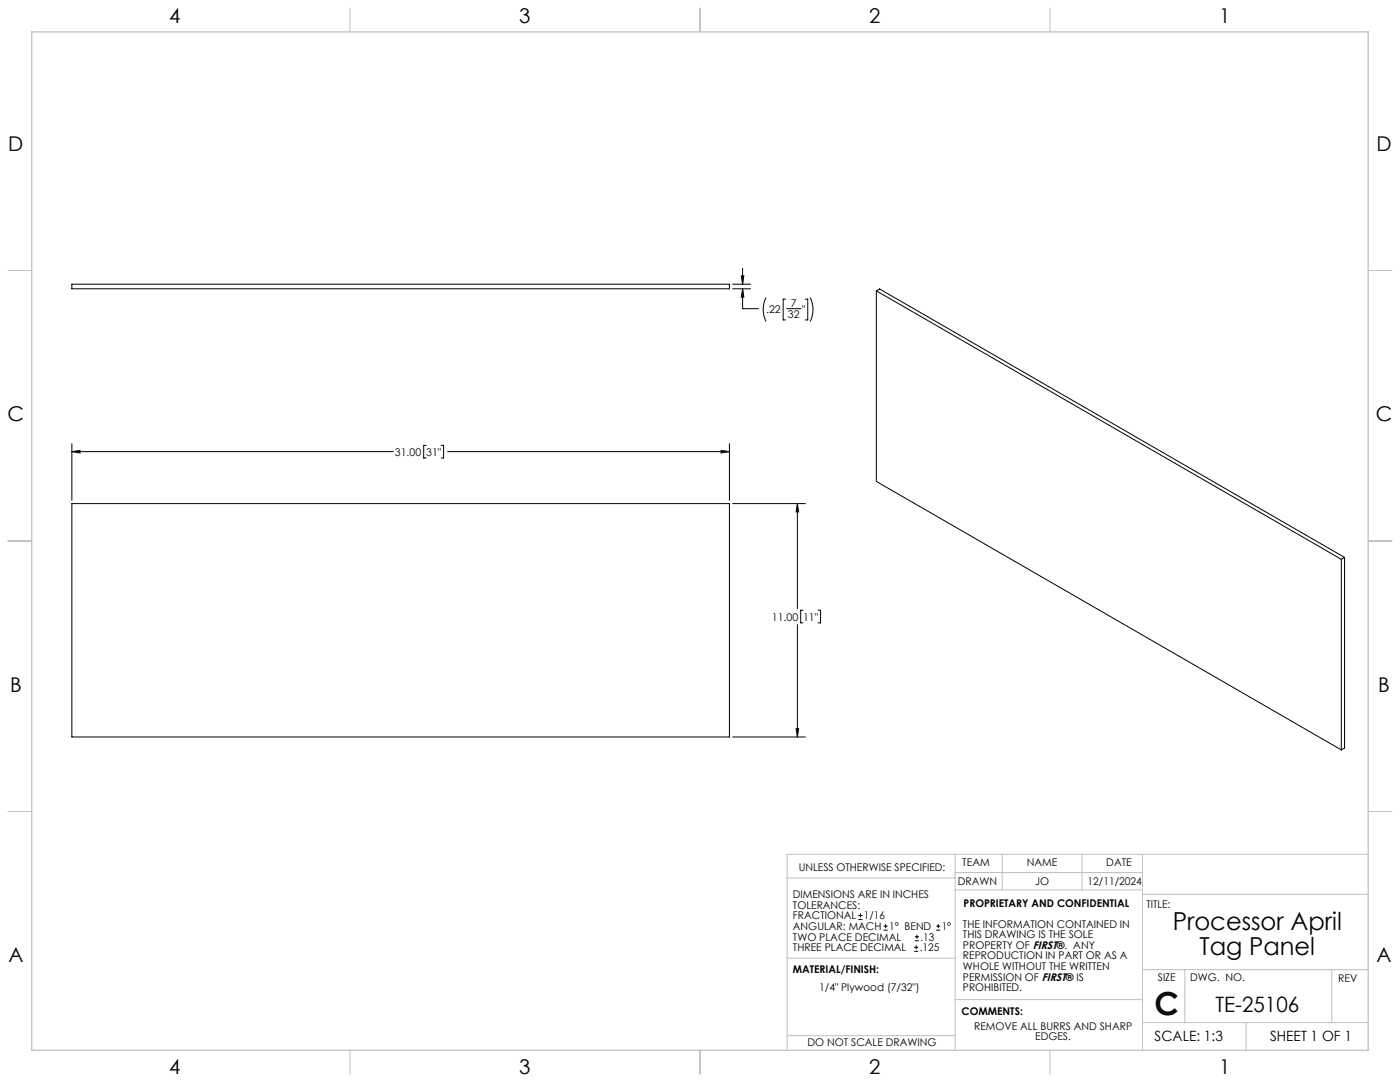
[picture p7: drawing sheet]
<svg xmlns="http://www.w3.org/2000/svg" width="559mm" height="432mm" viewBox="0 0 559 432" stroke-linecap="round" stroke-linejoin="round" font-family="sans-serif">
<g fill="none" stroke="#c0c0c0" stroke-width=".4">
<path d="M139.7 3.2v9.5M279.4 3.2v9.5M419.1 3.2v9.5M3.1 107.9h9.6M546.1 107.9h9.5M3.1 215.9h9.6M546.1 215.9h9.5M3.1 323.8h9.6M546.1 323.8h9.5M314.2 350.3h67M381.2 340.9v78.2M381.2 355.1h74.8"/>
<path d="M381.2 348.2h74.8M400 340.9v14.2M431.9 340.9v14.2M456 340.9v78.2M456 356.9h90.1M546.1 340.9h-231.9v78.2M314.2 382.4h67.2M381.2 398.9h74.8M456 387h90.1M472.9 387v21.1M531.6 387v21.1M139.7 419.1v9.6"/>
<path d="M279.4 419.1v9.6M314.2 413.3h67M419.1 419.1v9.6M456 408.1h90.1M497.4 408.1v11"/>
</g>
<path d="M12.7 12.7h533.4v406.4h-533.4z" fill="none" stroke="#c0c0c0" stroke-width=".5"/>
<g fill="none" stroke="#000" stroke-width=".4">
<path d="M28.7 113.4h262.4v1.9h-262.4zM292.4 115.3h7.2M292.4 113.4h7.2M295.9 110.1h1l-.5 3.3zM296.4 115.3v7.9h6.4M296.4 107.1v6.3M296.4 115.3l.5 3.3h-1zM305.8 118.7a10.7 10.7 0 0 0 0 9.6M313.5 119.4h-.9v8.3h.9M321.4 119.4h1v8.3h-1M323.4 118.7a10.7 10.7 0 0 1 0 9.6M349.8 116.1l185.6 107.1"/>
<path d="M349.8 116.1l1.3-.8 185.6 107.2M349.8 116.1v76l185.6 107.2M314 123.2h5.7M28.7 177.1v22.6M170.1 177.7h-1v5.1h1M176.1 177.7h1v5.1h-1M287.8 179.7l3.3 .5-3.3 .6zM291.1 177.1v22.6M28.7 180.2l3.3-.5v1.1zM28.7 180.2h128.3M178.6 180.2h112.5M28.7 201h262.4v93.1h-262.4z"/>
<path d="M292.4 201h29.1M318.3 201v41.9M318.3 201l.5 3.3h-1.1zM535.4 223.2v76.1M536.7 222.5v76l-1.3 .8M536.7 222.5l-1.3 .7M318.3 249.2v44.9M320.5 243.5h-.9v5.1h.9M326.5 243.5h1v5.1h-1M292.4 294.1h29.1M317.7 290.8h1.1l-.5 3.3zM342.6 367h1.6"/>
<path d="M342.6 365.4h1.6M343.4 364.6v1.5M352.7 371.2h1.6M352.7 369.6h1.6M353.5 368.8v1.6M364.9 379.7h1.6M364.9 378.1h1.6M365.2 375.4h1.6M365.2 373.8h1.6M365.7 377.3v1.5M366 373v1.6M373.7 371.2h1.6"/>
<path d="M373.7 369.6h1.6M374.5 368.8v1.6"/>
</g>
<path d="M317.7 290.8h1.1l-.5 3.3zM318.3 201l.5 3.3h-1.1zM287.8 179.7l3.3 .5-3.3 .6zM28.7 180.2l3.3-.5v1.1zM296.4 115.3l.5 3.3h-1zM295.9 110.1h1l-.5 3.3z" fill="#000"/>
<text font-size="12.7" x="460.9" y="405.2">C</text>
<g font-size="9.9">
<text x="468.1" y="371.2">Processor April</text>
<text x="478.7" y="381.1">Tag Panel</text>
</g>
<text font-size="8.5" x="485.1" y="404">TE-25106</text>
<g font-size="8.1">
<text x="67.6" y="9.3">4</text>
<text x="207.3" y="9.3">3</text>
<text x="347" y="9.3">2</text>
<text x="486.7" y="9.3">1</text>
<text x="3.3" y="60.1">D</text>
<text x="549.4" y="60.1">D</text>
<text x="3" y="168">C</text>
<text x="549.1" y="168">C</text>
<text x="4" y="276">B</text>
<text x="550.1" y="276">B</text>
<text x="3.3" y="383.9">A</text>
<text x="549.4" y="383.9">A</text>
<text x="67.6" y="428.4">4</text>
<text x="207.3" y="428.4">3</text>
<text x="347" y="428.4">2</text>
<text x="486.7" y="428.4">1</text>
</g>
<g font-size="5.6">
<text x="460.9" y="415.2">SCALE: 1:3</text>
<text x="507" y="415.2">SHEET 1 OF 1</text>
</g>
<g font-size="4.2">
<text x="305.8" y="124.9">.22</text>
<text x="315.7" y="122.5">7</text>
<text x="320.1" y="124.9">&quot;</text>
<text x="314.5" y="126.7">32</text>
<text x="157.6" y="181.8">31.00</text>
<text x="170.1" y="181.8">31&quot;</text>
<text x="308.1" y="247.6">11.00</text>
<text x="320.6" y="247.6">11&quot;</text>
<text x="318.8" y="347.7">UNLESS OTHERWISE SPECIFIED:</text>
<text x="384.1" y="345.5">TEAM</text>
<text x="409.9" y="345.7">NAME</text>
<text x="441.6" y="345.7">DATE</text>
<text x="382.3" y="353.3">DRAWN</text>
<text x="413.2" y="353.3">JO</text>
<text x="434.1" y="353.3">12/11/2024</text>
<text x="316.5" y="358.5">DIMENSIONS ARE IN INCHES</text>
<text x="316.5" y="362.7">TOLERANCES:</text>
<text x="384.6" y="361.9">PROPRIETARY AND CONFIDENTIAL</text>
<text x="457.6" y="362.3">TITLE:</text>
<text x="316.5" y="371.2">ANGULAR: MACH</text>
<text x="316.5" y="366.9">FRACTIONAL</text>
<text x="344.8" y="366.9">1/16</text>
<text x="354.9" y="371.2">1° BEND</text>
<text x="375.9" y="371.2">1°</text>
<text x="384.4" y="370.2">THE INFORMATION CONTAINED IN</text>
<text x="316.5" y="375.4">TWO PLACE DECIMAL</text>
<text x="367.4" y="375.4">.13</text>
<text x="384.4" y="374.4">THIS DRAWING IS THE SOLE</text>
<text x="316.5" y="379.6">THREE PLACE DECIMAL</text>
<text x="367.1" y="379.6">.125</text>
<text x="384.4" y="378.6">PROPERTY OF FIRST®. ANY</text>
<text x="384.4" y="382.9">REPRODUCTION IN PART OR AS A</text>
<text x="316.5" y="388.4">MATERIAL/FINISH:</text>
<text x="384.4" y="387.1">WHOLE WITHOUT THE WRITTEN</text>
<text x="327" y="395.6">1/4&quot; Plywood (7/32&quot;)</text>
<text x="384.4" y="391.3">PERMISSION OF FIRST® IS</text>
<text x="384.4" y="395.6">PROHIBITED.</text>
<text x="462.2" y="391.3">SIZE</text>
<text x="475.1" y="391.3">DWG. NO.</text>
<text x="534.1" y="391.8">REV</text>
<text x="383.8" y="405.1">COMMENTS:</text>
<text x="388.8" y="410.9">REMOVE ALL BURRS AND SHARP</text>
<text x="322.3" y="417.6">DO NOT SCALE DRAWING</text>
<text x="413.2" y="415.2">EDGES.</text>
</g>
</svg>
